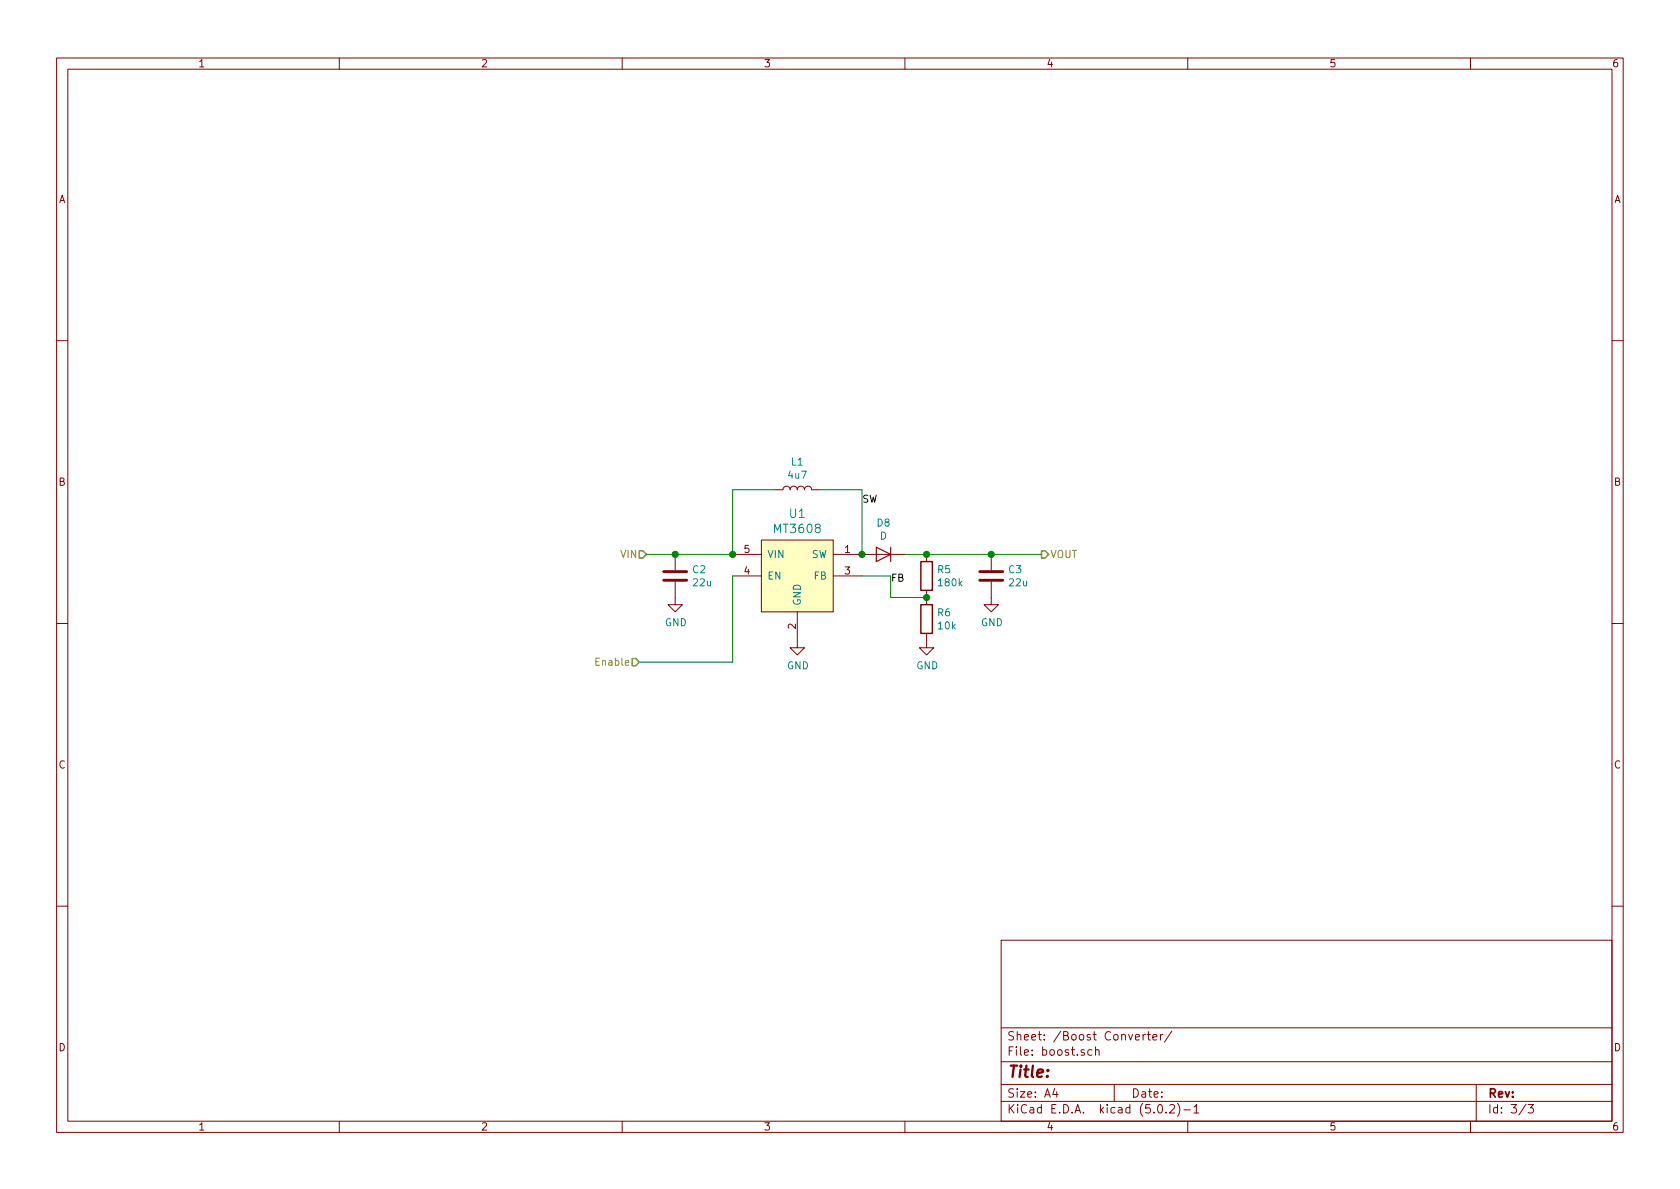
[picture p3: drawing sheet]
EESchema Schematic File Version 4
LIBS:SHMod24_RF_IR_Bridge-cache
EELAYER 26 0
EELAYER END
$Descr A4 11693 8268
encoding utf-8
Sheet 3 3
Title ""
Date ""
Rev ""
Comp ""
Comment1 ""
Comment2 ""
Comment3 ""
Comment4 ""
$EndDescr
Text HLabel 4500 3850 0    50   Input ~ 0
VIN
Text HLabel 7250 3850 2    50   Output ~ 0
VOUT
$Comp
L LeoDJ-kicad:MT3608 U1
U 1 1
P 5500 4000
F 0 "U1" H 5550 4437 60  0000 C CNN
F 1 "MT3608" H 5550 4331 60  0000 C CNN
F 2 "Package_TO_SOT_SMD:SOT-23-6" H 5500 3900 60  0001 C CNN
F 3 "https://prom-electric.ru/media/MT3608.pdf" H 5500 3900 60  0001 C CNN
	1    5500 4000
	1    0    0    -1  
$EndComp
$Comp
L power:GND #PWR0132
U 1 1
P 5550 4450
F 0 "#PWR0132" H 5550 4200 50  0001 C CNN
F 1 "GND" H 5555 4277 50  0000 C CNN
F 2 "" H 5550 4450 50  0001 C CNN
F 3 "" H 5550 4450 50  0001 C CNN
	1    5550 4450
	1    0    0    -1  
$EndComp
$Comp
L Device:R R5
U 1 1
P 6450 4000
F 0 "R5" H 6520 4046 50  0000 L CNN
F 1 "180k" H 6520 3955 50  0000 L CNN
F 2 "LeoDJ-kicad:R_0805_2012Metric" V 6380 4000 50  0001 C CNN
F 3 "~" H 6450 4000 50  0001 C CNN
	1    6450 4000
	1    0    0    -1  
$EndComp
$Comp
L Device:R R6
U 1 1
P 6450 4300
F 0 "R6" H 6520 4346 50  0000 L CNN
F 1 "10k" H 6520 4255 50  0000 L CNN
F 2 "LeoDJ-kicad:R_0805_2012Metric" V 6380 4300 50  0001 C CNN
F 3 "~" H 6450 4300 50  0001 C CNN
	1    6450 4300
	1    0    0    -1  
$EndComp
$Comp
L Device:C C2
U 1 1
P 4700 4000
F 0 "C2" H 4815 4046 50  0000 L CNN
F 1 "22u" H 4815 3955 50  0000 L CNN
F 2 "Capacitor_SMD:C_1210_3225Metric" H 4738 3850 50  0001 C CNN
F 3 "~" H 4700 4000 50  0001 C CNN
	1    4700 4000
	1    0    0    -1  
$EndComp
$Comp
L power:GND #PWR0133
U 1 1
P 4700 4150
F 0 "#PWR0133" H 4700 3900 50  0001 C CNN
F 1 "GND" H 4705 3977 50  0000 C CNN
F 2 "" H 4700 4150 50  0001 C CNN
F 3 "" H 4700 4150 50  0001 C CNN
	1    4700 4150
	1    0    0    -1  
$EndComp
Wire Wire Line
	5100 3850 4700 3850
Connection ~ 5100 3850
Wire Wire Line
	4500 3850 4700 3850
Connection ~ 4700 3850
$Comp
L Device:L L1
U 1 1
P 5550 3400
F 0 "L1" V 5740 3400 50  0000 C CNN
F 1 "4u7" V 5649 3400 50  0000 C CNN
F 2 "LeoDJ-kicad:L_0630" H 5550 3400 50  0001 C CNN
F 3 "~" H 5550 3400 50  0001 C CNN
	1    5550 3400
	0    -1   -1   0   
$EndComp
Wire Wire Line
	5400 3400 5100 3400
Wire Wire Line
	5100 3400 5100 3850
Wire Wire Line
	6000 3850 6000 3400
Wire Wire Line
	6000 3400 5700 3400
$Comp
L Device:C C3
U 1 1
P 6900 4000
F 0 "C3" H 7015 4046 50  0000 L CNN
F 1 "22u" H 7015 3955 50  0000 L CNN
F 2 "Capacitor_SMD:C_1210_3225Metric" H 6938 3850 50  0001 C CNN
F 3 "~" H 6900 4000 50  0001 C CNN
	1    6900 4000
	1    0    0    -1  
$EndComp
$Comp
L Device:D D8
U 1 1
P 6150 3850
F 0 "D8" H 6150 3634 50  0000 C CNN
F 1 "D" H 6150 3725 50  0000 C CNN
F 2 "Diode_SMD:D_SMA" H 6150 3850 50  0001 C CNN
F 3 "~" H 6150 3850 50  0001 C CNN
	1    6150 3850
	-1   0    0    1   
$EndComp
Connection ~ 6000 3850
Wire Wire Line
	6450 4150 6200 4150
Wire Wire Line
	6200 4150 6200 4000
Wire Wire Line
	6200 4000 6000 4000
Connection ~ 6450 4150
$Comp
L power:GND #PWR0134
U 1 1
P 6450 4450
F 0 "#PWR0134" H 6450 4200 50  0001 C CNN
F 1 "GND" H 6455 4277 50  0000 C CNN
F 2 "" H 6450 4450 50  0001 C CNN
F 3 "" H 6450 4450 50  0001 C CNN
	1    6450 4450
	1    0    0    -1  
$EndComp
$Comp
L power:GND #PWR0135
U 1 1
P 6900 4150
F 0 "#PWR0135" H 6900 3900 50  0001 C CNN
F 1 "GND" H 6905 3977 50  0000 C CNN
F 2 "" H 6900 4150 50  0001 C CNN
F 3 "" H 6900 4150 50  0001 C CNN
	1    6900 4150
	1    0    0    -1  
$EndComp
Wire Wire Line
	6300 3850 6450 3850
Wire Wire Line
	6450 3850 6900 3850
Connection ~ 6450 3850
Wire Wire Line
	7250 3850 6900 3850
Connection ~ 6900 3850
Wire Wire Line
	5100 4000 5100 4600
Wire Wire Line
	5100 4600 4450 4600
Text HLabel 4450 4600 0    50   Input ~ 0
Enable
Text Label 6000 3500 0    50   ~ 0
SW
Text Label 6200 4050 0    50   ~ 0
FB
$EndSCHEMATC
